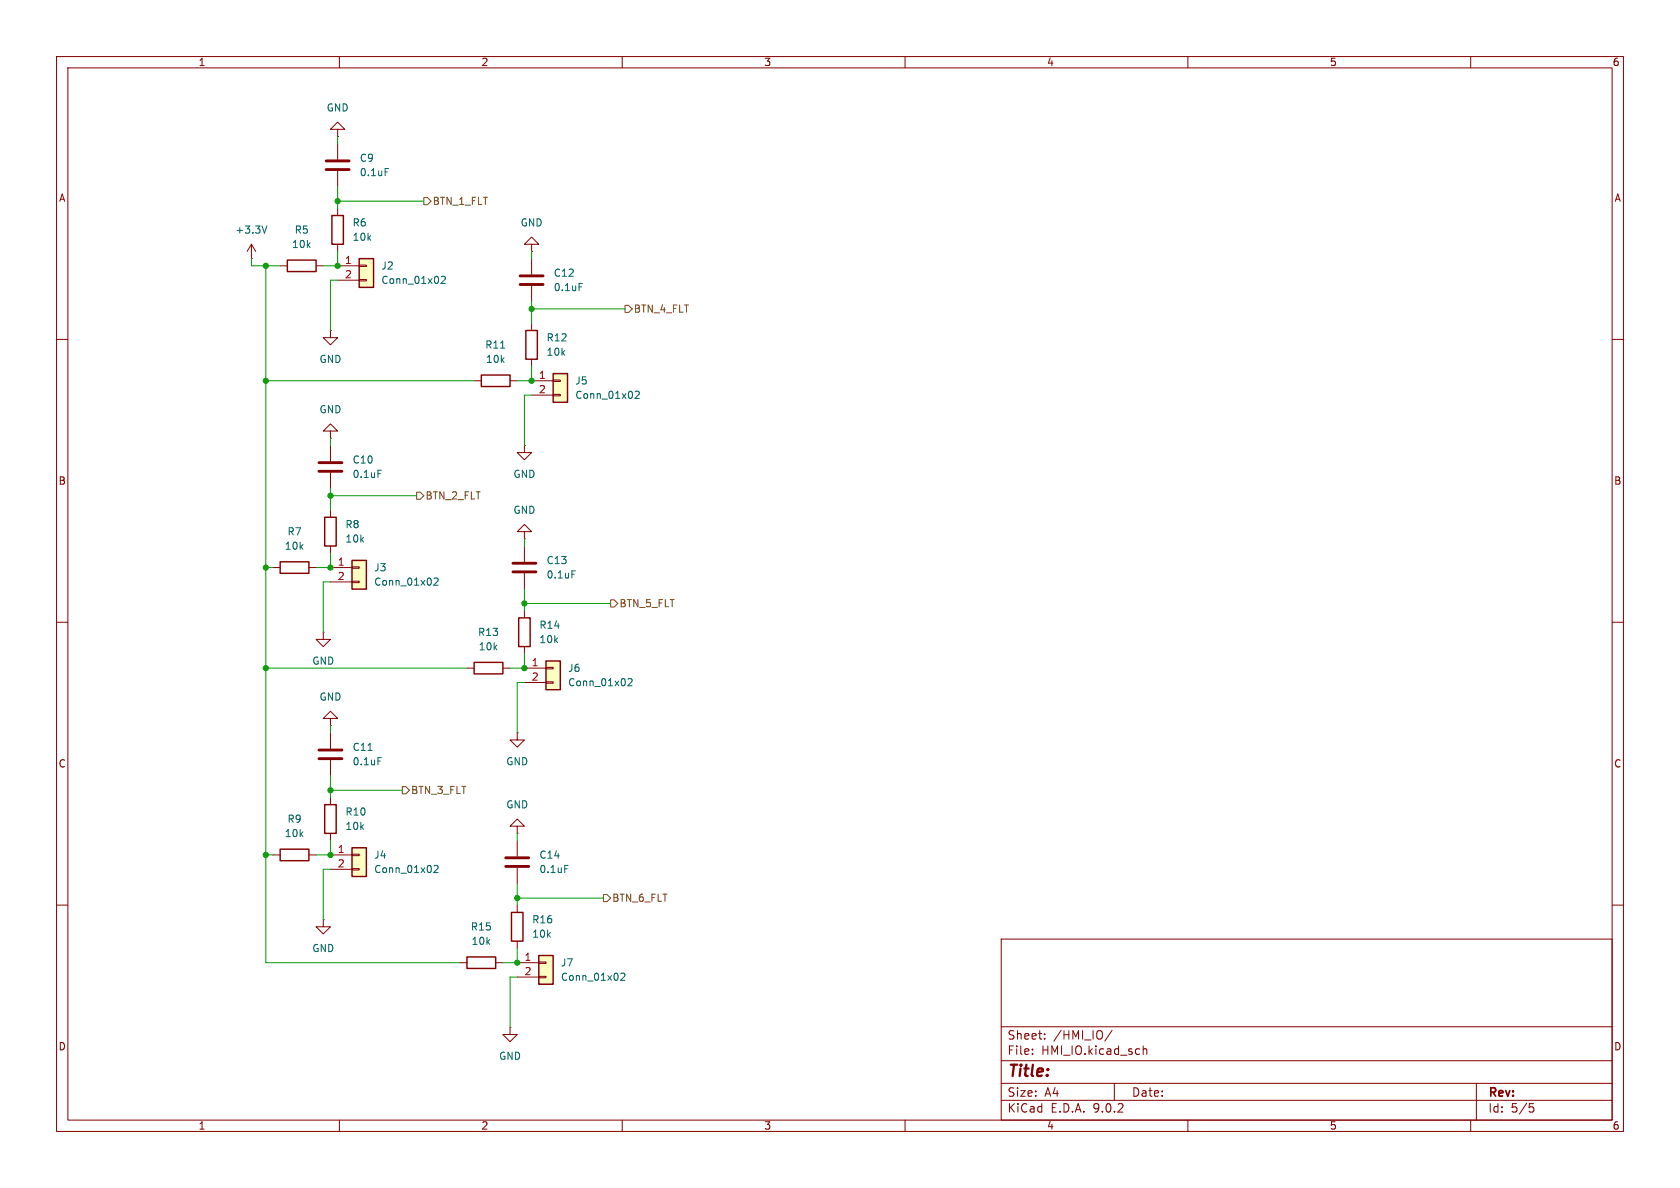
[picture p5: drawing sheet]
(kicad_sch
 (version 20250114)
 (generator "eeschema")
 (generator_version "9.0")
 (paper "A4")
 (lib_symbols
  (symbol "Connector_Generic:Conn_01x02"
   (pin_names
    (offset 1.016) (hide yes)) (exclude_from_sim no) (in_bom yes) (on_board yes)
   (property "Reference" "J" (at 0 2.54 0) (effects (font (size 1.27 1.27))))
   (property "Value" "Conn_01x02" (at 0 -5.08 0) (effects (font (size 1.27 1.27))))
   (property "Footprint" "" (at 0 0 0) (effects (font (size 1.27 1.27)) (hide yes)))
   (property "Datasheet" "~" (at 0 0 0) (effects (font (size 1.27 1.27)) (hide yes)))
   (property "Description" "Generic connector, single row, 01x02, script generated (kicad-library-utils/schlib/autogen/connector/)" (at 0 0 0) (effects (font (size 1.27 1.27)) (hide yes)))
   (symbol "Conn_01x02_1_1"
    (rectangle (start -1.27 1.27) (end 1.27 -3.81) (stroke (width 0.254) (type default)) (fill (type background)))
    (rectangle (start -1.27 0.127) (end 0 -0.127) (stroke (width 0.1524) (type default)) (fill (type none)))
    (rectangle (start -1.27 -2.413) (end 0 -2.667) (stroke (width 0.1524) (type default)) (fill (type none)))
    (pin passive line (at -5.08 0 0) (length 3.81) (name "Pin_1" (effects (font (size 1.27 1.27)))) (number "1" (effects (font (size 1.27 1.27)))))
    (pin passive line (at -5.08 -2.54 0) (length 3.81) (name "Pin_2" (effects (font (size 1.27 1.27)))) (number "2" (effects (font (size 1.27 1.27))))))
   (embedded_fonts no))
  (symbol "Device:C"
   (pin_numbers (hide yes))
   (pin_names
    (offset 0.254)) (exclude_from_sim no) (in_bom yes) (on_board yes)
   (property "Reference" "C" (at 0.635 2.54 0) (effects (font (size 1.27 1.27)) (justify left)))
   (property "Value" "C" (at 0.635 -2.54 0) (effects (font (size 1.27 1.27)) (justify left)))
   (property "Footprint" "" (at 0.9652 -3.81 0) (effects (font (size 1.27 1.27)) (hide yes)))
   (property "Datasheet" "~" (at 0 0 0) (effects (font (size 1.27 1.27)) (hide yes)))
   (property "Description" "Unpolarized capacitor" (at 0 0 0) (effects (font (size 1.27 1.27)) (hide yes)))
   (symbol "C_0_1"
    (polyline (pts (xy -2.032 0.762) (xy 2.032 0.762)) (stroke (width 0.508) (type default)) (fill (type none)))
    (polyline (pts (xy -2.032 -0.762) (xy 2.032 -0.762)) (stroke (width 0.508) (type default)) (fill (type none))))
   (symbol "C_1_1"
    (pin passive line (at 0 3.81 270) (length 2.794) (name "~" (effects (font (size 1.27 1.27)))) (number "1" (effects (font (size 1.27 1.27)))))
    (pin passive line (at 0 -3.81 90) (length 2.794) (name "~" (effects (font (size 1.27 1.27)))) (number "2" (effects (font (size 1.27 1.27))))))
   (embedded_fonts no))
  (symbol "Device:R"
   (pin_numbers (hide yes))
   (pin_names
    (offset 0)) (exclude_from_sim no) (in_bom yes) (on_board yes)
   (property "Reference" "R" (at 2.032 0 90) (effects (font (size 1.27 1.27))))
   (property "Value" "R" (at 0 0 90) (effects (font (size 1.27 1.27))))
   (property "Footprint" "" (at -1.778 0 90) (effects (font (size 1.27 1.27)) (hide yes)))
   (property "Datasheet" "~" (at 0 0 0) (effects (font (size 1.27 1.27)) (hide yes)))
   (property "Description" "Resistor" (at 0 0 0) (effects (font (size 1.27 1.27)) (hide yes)))
   (symbol "R_0_1"
    (rectangle (start -1.016 -2.54) (end 1.016 2.54) (stroke (width 0.254) (type default)) (fill (type none))))
   (symbol "R_1_1"
    (pin passive line (at 0 3.81 270) (length 1.27) (name "~" (effects (font (size 1.27 1.27)))) (number "1" (effects (font (size 1.27 1.27)))))
    (pin passive line (at 0 -3.81 90) (length 1.27) (name "~" (effects (font (size 1.27 1.27)))) (number "2" (effects (font (size 1.27 1.27))))))
   (embedded_fonts no))
  (symbol "power:+3.3V"
   (power)
   (pin_numbers (hide yes))
   (pin_names
    (offset 0) (hide yes)) (exclude_from_sim no) (in_bom yes) (on_board yes)
   (property "Reference" "#PWR" (at 0 -3.81 0) (effects (font (size 1.27 1.27)) (hide yes)))
   (property "Value" "+3.3V" (at 0 3.556 0) (effects (font (size 1.27 1.27))))
   (property "Footprint" "" (at 0 0 0) (effects (font (size 1.27 1.27)) (hide yes)))
   (property "Datasheet" "" (at 0 0 0) (effects (font (size 1.27 1.27)) (hide yes)))
   (property "Description" "Power symbol creates a global label with name \"+3.3V\"" (at 0 0 0) (effects (font (size 1.27 1.27)) (hide yes)))
   (symbol "+3.3V_0_1"
    (polyline (pts (xy -0.762 1.27) (xy 0 2.54)) (stroke (width 0) (type default)) (fill (type none)))
    (polyline (pts (xy 0 2.54) (xy 0.762 1.27)) (stroke (width 0) (type default)) (fill (type none)))
    (polyline (pts (xy 0 0) (xy 0 2.54)) (stroke (width 0) (type default)) (fill (type none))))
   (symbol "+3.3V_1_1"
    (pin power_in line (at 0 0 90) (length 0) (name "~" (effects (font (size 1.27 1.27)))) (number "1" (effects (font (size 1.27 1.27))))))
   (embedded_fonts no))
  (symbol "power:GND"
   (power)
   (pin_numbers (hide yes))
   (pin_names
    (offset 0) (hide yes)) (exclude_from_sim no) (in_bom yes) (on_board yes)
   (property "Reference" "#PWR" (at 0 -6.35 0) (effects (font (size 1.27 1.27)) (hide yes)))
   (property "Value" "GND" (at 0 -3.81 0) (effects (font (size 1.27 1.27))))
   (property "Footprint" "" (at 0 0 0) (effects (font (size 1.27 1.27)) (hide yes)))
   (property "Datasheet" "" (at 0 0 0) (effects (font (size 1.27 1.27)) (hide yes)))
   (property "Description" "Power symbol creates a global label with name \"GND\" , ground" (at 0 0 0) (effects (font (size 1.27 1.27)) (hide yes)))
   (symbol "GND_0_1"
    (polyline (pts (xy 0 0) (xy 0 -1.27) (xy 1.27 -1.27) (xy 0 -2.54) (xy -1.27 -1.27) (xy 0 -1.27)) (stroke (width 0) (type default)) (fill (type none))))
   (symbol "GND_1_1"
    (pin power_in line (at 0 0 270) (length 0) (name "~" (effects (font (size 1.27 1.27)))) (number "1" (effects (font (size 1.27 1.27))))))
   (embedded_fonts no)))
 (junction
  (at 46.99 151.13)
  (diameter 0)
  (color 0 0 0 0))
 (junction
  (at 46.99 67.31)
  (diameter 0)
  (color 0 0 0 0))
 (junction
  (at 58.42 151.13)
  (diameter 0)
  (color 0 0 0 0))
 (junction
  (at 46.99 118.11)
  (diameter 0)
  (color 0 0 0 0))
 (junction
  (at 59.69 46.99)
  (diameter 0)
  (color 0 0 0 0))
 (junction
  (at 93.98 67.31)
  (diameter 0)
  (color 0 0 0 0))
 (junction
  (at 91.44 158.75)
  (diameter 0)
  (color 0 0 0 0))
 (junction
  (at 93.98 54.61)
  (diameter 0)
  (color 0 0 0 0))
 (junction
  (at 46.99 46.99)
  (diameter 0)
  (color 0 0 0 0))
 (junction
  (at 91.44 170.18)
  (diameter 0)
  (color 0 0 0 0))
 (junction
  (at 58.42 87.63)
  (diameter 0)
  (color 0 0 0 0))
 (junction
  (at 46.99 100.33)
  (diameter 0)
  (color 0 0 0 0))
 (junction
  (at 58.42 100.33)
  (diameter 0)
  (color 0 0 0 0))
 (junction
  (at 92.71 106.68)
  (diameter 0)
  (color 0 0 0 0))
 (junction
  (at 59.69 35.56)
  (diameter 0)
  (color 0 0 0 0))
 (junction
  (at 58.42 139.7)
  (diameter 0)
  (color 0 0 0 0))
 (junction
  (at 92.71 118.11)
  (diameter 0)
  (color 0 0 0 0))
 (wire
  (pts (xy 81.28 170.18) (xy 46.99 170.18))
  (stroke (width 0) (type default)))
 (wire
  (pts (xy 58.42 97.79) (xy 58.42 100.33))
  (stroke (width 0) (type default)))
 (wire
  (pts (xy 46.99 100.33) (xy 46.99 118.11))
  (stroke (width 0) (type default)))
 (wire
  (pts (xy 92.71 78.74) (xy 92.71 69.85))
  (stroke (width 0) (type default)))
 (wire
  (pts (xy 55.88 100.33) (xy 58.42 100.33))
  (stroke (width 0) (type default)))
 (wire
  (pts (xy 46.99 67.31) (xy 83.82 67.31))
  (stroke (width 0) (type default)))
 (wire
  (pts (xy 46.99 118.11) (xy 82.55 118.11))
  (stroke (width 0) (type default)))
 (wire
  (pts (xy 92.71 115.57) (xy 92.71 118.11))
  (stroke (width 0) (type default)))
 (wire
  (pts (xy 57.15 46.99) (xy 59.69 46.99))
  (stroke (width 0) (type default)))
 (wire
  (pts (xy 58.42 129.54) (xy 58.42 128.27))
  (stroke (width 0) (type default)))
 (wire
  (pts (xy 46.99 170.18) (xy 46.99 151.13))
  (stroke (width 0) (type default)))
 (wire
  (pts (xy 59.69 35.56) (xy 59.69 36.83))
  (stroke (width 0) (type default)))
 (wire
  (pts (xy 59.69 44.45) (xy 59.69 46.99))
  (stroke (width 0) (type default)))
 (wire
  (pts (xy 59.69 33.02) (xy 59.69 35.56))
  (stroke (width 0) (type default)))
 (wire
  (pts (xy 58.42 137.16) (xy 58.42 139.7))
  (stroke (width 0) (type default)))
 (wire
  (pts (xy 88.9 170.18) (xy 91.44 170.18))
  (stroke (width 0) (type default)))
 (wire
  (pts (xy 58.42 78.74) (xy 58.42 77.47))
  (stroke (width 0) (type default)))
 (wire
  (pts (xy 57.15 102.87) (xy 58.42 102.87))
  (stroke (width 0) (type default)))
 (wire
  (pts (xy 55.88 151.13) (xy 58.42 151.13))
  (stroke (width 0) (type default)))
 (wire
  (pts (xy 91.44 158.75) (xy 91.44 160.02))
  (stroke (width 0) (type default)))
 (wire
  (pts (xy 57.15 111.76) (xy 57.15 102.87))
  (stroke (width 0) (type default)))
 (wire
  (pts (xy 93.98 54.61) (xy 93.98 57.15))
  (stroke (width 0) (type default)))
 (wire
  (pts (xy 91.44 120.65) (xy 92.71 120.65))
  (stroke (width 0) (type default)))
 (wire
  (pts (xy 46.99 46.99) (xy 49.53 46.99))
  (stroke (width 0) (type default)))
 (wire
  (pts (xy 92.71 106.68) (xy 92.71 107.95))
  (stroke (width 0) (type default)))
 (wire
  (pts (xy 48.26 151.13) (xy 46.99 151.13))
  (stroke (width 0) (type default)))
 (wire
  (pts (xy 57.15 153.67) (xy 58.42 153.67))
  (stroke (width 0) (type default)))
 (wire
  (pts (xy 90.17 181.61) (xy 90.17 172.72))
  (stroke (width 0) (type default)))
 (wire
  (pts (xy 46.99 118.11) (xy 46.99 151.13))
  (stroke (width 0) (type default)))
 (wire
  (pts (xy 92.71 69.85) (xy 93.98 69.85))
  (stroke (width 0) (type default)))
 (wire
  (pts (xy 58.42 139.7) (xy 71.12 139.7))
  (stroke (width 0) (type default)))
 (wire
  (pts (xy 91.44 167.64) (xy 91.44 170.18))
  (stroke (width 0) (type default)))
 (wire
  (pts (xy 91.44 67.31) (xy 93.98 67.31))
  (stroke (width 0) (type default)))
 (wire
  (pts (xy 58.42 86.36) (xy 58.42 87.63))
  (stroke (width 0) (type default)))
 (wire
  (pts (xy 93.98 54.61) (xy 110.49 54.61))
  (stroke (width 0) (type default)))
 (wire
  (pts (xy 58.42 148.59) (xy 58.42 151.13))
  (stroke (width 0) (type default)))
 (wire
  (pts (xy 107.95 106.68) (xy 92.71 106.68))
  (stroke (width 0) (type default)))
 (wire
  (pts (xy 93.98 45.72) (xy 93.98 44.45))
  (stroke (width 0) (type default)))
 (wire
  (pts (xy 58.42 87.63) (xy 58.42 90.17))
  (stroke (width 0) (type default)))
 (wire
  (pts (xy 93.98 53.34) (xy 93.98 54.61))
  (stroke (width 0) (type default)))
 (wire
  (pts (xy 46.99 46.99) (xy 46.99 67.31))
  (stroke (width 0) (type default)))
 (wire
  (pts (xy 91.44 156.21) (xy 91.44 158.75))
  (stroke (width 0) (type default)))
 (wire
  (pts (xy 58.42 139.7) (xy 58.42 140.97))
  (stroke (width 0) (type default)))
 (wire
  (pts (xy 90.17 118.11) (xy 92.71 118.11))
  (stroke (width 0) (type default)))
 (wire
  (pts (xy 44.45 45.72) (xy 44.45 46.99))
  (stroke (width 0) (type default)))
 (wire
  (pts (xy 46.99 67.31) (xy 46.99 100.33))
  (stroke (width 0) (type default)))
 (wire
  (pts (xy 44.45 46.99) (xy 46.99 46.99))
  (stroke (width 0) (type default)))
 (wire
  (pts (xy 106.68 158.75) (xy 91.44 158.75))
  (stroke (width 0) (type default)))
 (wire
  (pts (xy 57.15 162.56) (xy 57.15 153.67))
  (stroke (width 0) (type default)))
 (wire
  (pts (xy 93.98 64.77) (xy 93.98 67.31))
  (stroke (width 0) (type default)))
 (wire
  (pts (xy 48.26 100.33) (xy 46.99 100.33))
  (stroke (width 0) (type default)))
 (wire
  (pts (xy 59.69 25.4) (xy 59.69 24.13))
  (stroke (width 0) (type default)))
 (wire
  (pts (xy 92.71 96.52) (xy 92.71 95.25))
  (stroke (width 0) (type default)))
 (wire
  (pts (xy 59.69 35.56) (xy 74.93 35.56))
  (stroke (width 0) (type default)))
 (wire
  (pts (xy 58.42 49.53) (xy 59.69 49.53))
  (stroke (width 0) (type default)))
 (wire
  (pts (xy 91.44 148.59) (xy 91.44 147.32))
  (stroke (width 0) (type default)))
 (wire
  (pts (xy 58.42 87.63) (xy 73.66 87.63))
  (stroke (width 0) (type default)))
 (wire
  (pts (xy 58.42 58.42) (xy 58.42 49.53))
  (stroke (width 0) (type default)))
 (wire
  (pts (xy 90.17 172.72) (xy 91.44 172.72))
  (stroke (width 0) (type default)))
 (wire
  (pts (xy 92.71 104.14) (xy 92.71 106.68))
  (stroke (width 0) (type default)))
 (wire
  (pts (xy 91.44 129.54) (xy 91.44 120.65))
  (stroke (width 0) (type default)))
 (hierarchical_label "BTN_6_FLT"
  (shape output)
  (at 106.68 158.75 0)
  (effects (font (size 1.27 1.27)) (justify left)))
 (hierarchical_label "BTN_4_FLT"
  (shape output)
  (at 110.49 54.61 0)
  (effects (font (size 1.27 1.27)) (justify left)))
 (hierarchical_label "BTN_1_FLT"
  (shape output)
  (at 74.93 35.56 0)
  (effects (font (size 1.27 1.27)) (justify left)))
 (hierarchical_label "BTN_5_FLT"
  (shape output)
  (at 107.95 106.68 0)
  (effects (font (size 1.27 1.27)) (justify left)))
 (hierarchical_label "BTN_3_FLT"
  (shape output)
  (at 71.12 139.7 0)
  (effects (font (size 1.27 1.27)) (justify left)))
 (hierarchical_label "BTN_2_FLT"
  (shape output)
  (at 73.66 87.63 0)
  (effects (font (size 1.27 1.27)) (justify left)))
 (symbol
  (lib_id "Device:R")
  (at 87.63 67.31 90)
  (unit 1)
  (exclude_from_sim no)
  (in_bom yes)
  (on_board yes)
  (dnp no)
  (fields_autoplaced yes)
  (property "Reference" "R11" (at 87.63 60.96 90) (effects (font (size 1.27 1.27))))
  (property "Value" "10k" (at 87.63 63.5 90) (effects (font (size 1.27 1.27))))
  (property "Footprint" "Resistor_SMD:R_0805_2012Metric" (at 87.63 69.088 90) (effects (font (size 1.27 1.27)) (hide yes)))
  (property "Datasheet" "~" (at 87.63 67.31 0) (effects (font (size 1.27 1.27)) (hide yes)))
  (property "Description" "Resistor" (at 87.63 67.31 0) (effects (font (size 1.27 1.27)) (hide yes)))
  (pin "1")
  (pin "2"))
 (symbol
  (lib_id "Device:R")
  (at 58.42 144.78 0)
  (unit 1)
  (exclude_from_sim no)
  (in_bom yes)
  (on_board yes)
  (dnp no)
  (fields_autoplaced yes)
  (property "Reference" "R10" (at 60.96 143.5099 0) (effects (font (size 1.27 1.27)) (justify left)))
  (property "Value" "10k" (at 60.96 146.0499 0) (effects (font (size 1.27 1.27)) (justify left)))
  (property "Footprint" "Resistor_SMD:R_0805_2012Metric" (at 56.642 144.78 90) (effects (font (size 1.27 1.27)) (hide yes)))
  (property "Datasheet" "~" (at 58.42 144.78 0) (effects (font (size 1.27 1.27)) (hide yes)))
  (property "Description" "Resistor" (at 58.42 144.78 0) (effects (font (size 1.27 1.27)) (hide yes)))
  (pin "1")
  (pin "2"))
 (symbol
  (lib_id "Device:C")
  (at 58.42 133.35 0)
  (unit 1)
  (exclude_from_sim no)
  (in_bom yes)
  (on_board yes)
  (dnp no)
  (fields_autoplaced yes)
  (property "Reference" "C11" (at 62.23 132.0799 0) (effects (font (size 1.27 1.27)) (justify left)))
  (property "Value" "0.1uF" (at 62.23 134.6199 0) (effects (font (size 1.27 1.27)) (justify left)))
  (property "Footprint" "Capacitor_SMD:C_0805_2012Metric" (at 59.3852 137.16 0) (effects (font (size 1.27 1.27)) (hide yes)))
  (property "Datasheet" "~" (at 58.42 133.35 0) (effects (font (size 1.27 1.27)) (hide yes)))
  (property "Description" "Unpolarized capacitor" (at 58.42 133.35 0) (effects (font (size 1.27 1.27)) (hide yes)))
  (pin "1")
  (pin "2"))
 (symbol
  (lib_id "power:GND")
  (at 58.42 128.27 0)
  (mirror x)
  (unit 1)
  (exclude_from_sim no)
  (in_bom yes)
  (on_board yes)
  (dnp no)
  (fields_autoplaced yes)
  (property "Reference" "#PWR023" (at 58.42 121.92 0) (effects (font (size 1.27 1.27)) (hide yes)))
  (property "Value" "GND" (at 58.42 123.19 0) (effects (font (size 1.27 1.27))))
  (property "Footprint" "" (at 58.42 128.27 0) (effects (font (size 1.27 1.27)) (hide yes)))
  (property "Datasheet" "" (at 58.42 128.27 0) (effects (font (size 1.27 1.27)) (hide yes)))
  (property "Description" "Power symbol creates a global label with name \"GND\" , ground" (at 58.42 128.27 0) (effects (font (size 1.27 1.27)) (hide yes)))
  (pin "1"))
 (symbol
  (lib_id "Device:R")
  (at 92.71 111.76 0)
  (unit 1)
  (exclude_from_sim no)
  (in_bom yes)
  (on_board yes)
  (dnp no)
  (fields_autoplaced yes)
  (property "Reference" "R14" (at 95.25 110.4899 0) (effects (font (size 1.27 1.27)) (justify left)))
  (property "Value" "10k" (at 95.25 113.0299 0) (effects (font (size 1.27 1.27)) (justify left)))
  (property "Footprint" "Resistor_SMD:R_0805_2012Metric" (at 90.932 111.76 90) (effects (font (size 1.27 1.27)) (hide yes)))
  (property "Datasheet" "~" (at 92.71 111.76 0) (effects (font (size 1.27 1.27)) (hide yes)))
  (property "Description" "Resistor" (at 92.71 111.76 0) (effects (font (size 1.27 1.27)) (hide yes)))
  (pin "1")
  (pin "2"))
 (symbol
  (lib_id "Connector_Generic:Conn_01x02")
  (at 64.77 46.99 0)
  (unit 1)
  (exclude_from_sim no)
  (in_bom yes)
  (on_board yes)
  (dnp no)
  (fields_autoplaced yes)
  (property "Reference" "J2" (at 67.31 46.9899 0) (effects (font (size 1.27 1.27)) (justify left)))
  (property "Value" "Conn_01x02" (at 67.31 49.5299 0) (effects (font (size 1.27 1.27)) (justify left)))
  (property "Footprint" "Connector_PinHeader_2.54mm:PinHeader_1x02_P2.54mm_Vertical" (at 64.77 46.99 0) (effects (font (size 1.27 1.27)) (hide yes)))
  (property "Datasheet" "~" (at 64.77 46.99 0) (effects (font (size 1.27 1.27)) (hide yes)))
  (property "Description" "Generic connector, single row, 01x02, script generated (kicad-library-utils/schlib/autogen/connector/)" (at 64.77 46.99 0) (effects (font (size 1.27 1.27)) (hide yes)))
  (pin "2")
  (pin "1"))
 (symbol
  (lib_id "Device:C")
  (at 58.42 82.55 0)
  (unit 1)
  (exclude_from_sim no)
  (in_bom yes)
  (on_board yes)
  (dnp no)
  (fields_autoplaced yes)
  (property "Reference" "C10" (at 62.23 81.2799 0) (effects (font (size 1.27 1.27)) (justify left)))
  (property "Value" "0.1uF" (at 62.23 83.8199 0) (effects (font (size 1.27 1.27)) (justify left)))
  (property "Footprint" "Capacitor_SMD:C_0805_2012Metric" (at 59.3852 86.36 0) (effects (font (size 1.27 1.27)) (hide yes)))
  (property "Datasheet" "~" (at 58.42 82.55 0) (effects (font (size 1.27 1.27)) (hide yes)))
  (property "Description" "Unpolarized capacitor" (at 58.42 82.55 0) (effects (font (size 1.27 1.27)) (hide yes)))
  (pin "1")
  (pin "2"))
 (symbol
  (lib_id "Connector_Generic:Conn_01x02")
  (at 63.5 151.13 0)
  (unit 1)
  (exclude_from_sim no)
  (in_bom yes)
  (on_board yes)
  (dnp no)
  (fields_autoplaced yes)
  (property "Reference" "J4" (at 66.04 151.1299 0) (effects (font (size 1.27 1.27)) (justify left)))
  (property "Value" "Conn_01x02" (at 66.04 153.6699 0) (effects (font (size 1.27 1.27)) (justify left)))
  (property "Footprint" "Connector_PinHeader_2.54mm:PinHeader_1x02_P2.54mm_Vertical" (at 63.5 151.13 0) (effects (font (size 1.27 1.27)) (hide yes)))
  (property "Datasheet" "~" (at 63.5 151.13 0) (effects (font (size 1.27 1.27)) (hide yes)))
  (property "Description" "Generic connector, single row, 01x02, script generated (kicad-library-utils/schlib/autogen/connector/)" (at 63.5 151.13 0) (effects (font (size 1.27 1.27)) (hide yes)))
  (pin "2")
  (pin "1"))
 (symbol
  (lib_id "power:GND")
  (at 91.44 129.54 0)
  (unit 1)
  (exclude_from_sim no)
  (in_bom yes)
  (on_board yes)
  (dnp no)
  (fields_autoplaced yes)
  (property "Reference" "#PWR026" (at 91.44 135.89 0) (effects (font (size 1.27 1.27)) (hide yes)))
  (property "Value" "GND" (at 91.44 134.62 0) (effects (font (size 1.27 1.27))))
  (property "Footprint" "" (at 91.44 129.54 0) (effects (font (size 1.27 1.27)) (hide yes)))
  (property "Datasheet" "" (at 91.44 129.54 0) (effects (font (size 1.27 1.27)) (hide yes)))
  (property "Description" "Power symbol creates a global label with name \"GND\" , ground" (at 91.44 129.54 0) (effects (font (size 1.27 1.27)) (hide yes)))
  (pin "1"))
 (symbol
  (lib_id "Connector_Generic:Conn_01x02")
  (at 96.52 170.18 0)
  (unit 1)
  (exclude_from_sim no)
  (in_bom yes)
  (on_board yes)
  (dnp no)
  (fields_autoplaced yes)
  (property "Reference" "J7" (at 99.06 170.1799 0) (effects (font (size 1.27 1.27)) (justify left)))
  (property "Value" "Conn_01x02" (at 99.06 172.7199 0) (effects (font (size 1.27 1.27)) (justify left)))
  (property "Footprint" "Connector_PinHeader_2.54mm:PinHeader_1x02_P2.54mm_Vertical" (at 96.52 170.18 0) (effects (font (size 1.27 1.27)) (hide yes)))
  (property "Datasheet" "~" (at 96.52 170.18 0) (effects (font (size 1.27 1.27)) (hide yes)))
  (property "Description" "Generic connector, single row, 01x02, script generated (kicad-library-utils/schlib/autogen/connector/)" (at 96.52 170.18 0) (effects (font (size 1.27 1.27)) (hide yes)))
  (pin "2")
  (pin "1"))
 (symbol
  (lib_id "power:GND")
  (at 92.71 95.25 0)
  (mirror x)
  (unit 1)
  (exclude_from_sim no)
  (in_bom yes)
  (on_board yes)
  (dnp no)
  (fields_autoplaced yes)
  (property "Reference" "#PWR027" (at 92.71 88.9 0) (effects (font (size 1.27 1.27)) (hide yes)))
  (property "Value" "GND" (at 92.71 90.17 0) (effects (font (size 1.27 1.27))))
  (property "Footprint" "" (at 92.71 95.25 0) (effects (font (size 1.27 1.27)) (hide yes)))
  (property "Datasheet" "" (at 92.71 95.25 0) (effects (font (size 1.27 1.27)) (hide yes)))
  (property "Description" "Power symbol creates a global label with name \"GND\" , ground" (at 92.71 95.25 0) (effects (font (size 1.27 1.27)) (hide yes)))
  (pin "1"))
 (symbol
  (lib_id "power:GND")
  (at 58.42 58.42 0)
  (unit 1)
  (exclude_from_sim no)
  (in_bom yes)
  (on_board yes)
  (dnp no)
  (fields_autoplaced yes)
  (property "Reference" "#PWR018" (at 58.42 64.77 0) (effects (font (size 1.27 1.27)) (hide yes)))
  (property "Value" "GND" (at 58.42 63.5 0) (effects (font (size 1.27 1.27))))
  (property "Footprint" "" (at 58.42 58.42 0) (effects (font (size 1.27 1.27)) (hide yes)))
  (property "Datasheet" "" (at 58.42 58.42 0) (effects (font (size 1.27 1.27)) (hide yes)))
  (property "Description" "Power symbol creates a global label with name \"GND\" , ground" (at 58.42 58.42 0) (effects (font (size 1.27 1.27)) (hide yes)))
  (pin "1"))
 (symbol
  (lib_id "Device:R")
  (at 85.09 170.18 90)
  (unit 1)
  (exclude_from_sim no)
  (in_bom yes)
  (on_board yes)
  (dnp no)
  (fields_autoplaced yes)
  (property "Reference" "R15" (at 85.09 163.83 90) (effects (font (size 1.27 1.27))))
  (property "Value" "10k" (at 85.09 166.37 90) (effects (font (size 1.27 1.27))))
  (property "Footprint" "Resistor_SMD:R_0805_2012Metric" (at 85.09 171.958 90) (effects (font (size 1.27 1.27)) (hide yes)))
  (property "Datasheet" "~" (at 85.09 170.18 0) (effects (font (size 1.27 1.27)) (hide yes)))
  (property "Description" "Resistor" (at 85.09 170.18 0) (effects (font (size 1.27 1.27)) (hide yes)))
  (pin "1")
  (pin "2"))
 (symbol
  (lib_id "Device:C")
  (at 92.71 100.33 0)
  (unit 1)
  (exclude_from_sim no)
  (in_bom yes)
  (on_board yes)
  (dnp no)
  (fields_autoplaced yes)
  (property "Reference" "C13" (at 96.52 99.0599 0) (effects (font (size 1.27 1.27)) (justify left)))
  (property "Value" "0.1uF" (at 96.52 101.5999 0) (effects (font (size 1.27 1.27)) (justify left)))
  (property "Footprint" "Capacitor_SMD:C_0805_2012Metric" (at 93.6752 104.14 0) (effects (font (size 1.27 1.27)) (hide yes)))
  (property "Datasheet" "~" (at 92.71 100.33 0) (effects (font (size 1.27 1.27)) (hide yes)))
  (property "Description" "Unpolarized capacitor" (at 92.71 100.33 0) (effects (font (size 1.27 1.27)) (hide yes)))
  (pin "1")
  (pin "2"))
 (symbol
  (lib_id "Device:R")
  (at 86.36 118.11 90)
  (unit 1)
  (exclude_from_sim no)
  (in_bom yes)
  (on_board yes)
  (dnp no)
  (fields_autoplaced yes)
  (property "Reference" "R13" (at 86.36 111.76 90) (effects (font (size 1.27 1.27))))
  (property "Value" "10k" (at 86.36 114.3 90) (effects (font (size 1.27 1.27))))
  (property "Footprint" "Resistor_SMD:R_0805_2012Metric" (at 86.36 119.888 90) (effects (font (size 1.27 1.27)) (hide yes)))
  (property "Datasheet" "~" (at 86.36 118.11 0) (effects (font (size 1.27 1.27)) (hide yes)))
  (property "Description" "Resistor" (at 86.36 118.11 0) (effects (font (size 1.27 1.27)) (hide yes)))
  (pin "1")
  (pin "2"))
 (symbol
  (lib_id "Device:C")
  (at 93.98 49.53 0)
  (unit 1)
  (exclude_from_sim no)
  (in_bom yes)
  (on_board yes)
  (dnp no)
  (fields_autoplaced yes)
  (property "Reference" "C12" (at 97.79 48.2599 0) (effects (font (size 1.27 1.27)) (justify left)))
  (property "Value" "0.1uF" (at 97.79 50.7999 0) (effects (font (size 1.27 1.27)) (justify left)))
  (property "Footprint" "Capacitor_SMD:C_0805_2012Metric" (at 94.9452 53.34 0) (effects (font (size 1.27 1.27)) (hide yes)))
  (property "Datasheet" "~" (at 93.98 49.53 0) (effects (font (size 1.27 1.27)) (hide yes)))
  (property "Description" "Unpolarized capacitor" (at 93.98 49.53 0) (effects (font (size 1.27 1.27)) (hide yes)))
  (pin "1")
  (pin "2"))
 (symbol
  (lib_id "power:GND")
  (at 59.69 24.13 0)
  (mirror x)
  (unit 1)
  (exclude_from_sim no)
  (in_bom yes)
  (on_board yes)
  (dnp no)
  (fields_autoplaced yes)
  (property "Reference" "#PWR019" (at 59.69 17.78 0) (effects (font (size 1.27 1.27)) (hide yes)))
  (property "Value" "GND" (at 59.69 19.05 0) (effects (font (size 1.27 1.27))))
  (property "Footprint" "" (at 59.69 24.13 0) (effects (font (size 1.27 1.27)) (hide yes)))
  (property "Datasheet" "" (at 59.69 24.13 0) (effects (font (size 1.27 1.27)) (hide yes)))
  (property "Description" "Power symbol creates a global label with name \"GND\" , ground" (at 59.69 24.13 0) (effects (font (size 1.27 1.27)) (hide yes)))
  (pin "1"))
 (symbol
  (lib_id "power:GND")
  (at 57.15 111.76 0)
  (unit 1)
  (exclude_from_sim no)
  (in_bom yes)
  (on_board yes)
  (dnp no)
  (fields_autoplaced yes)
  (property "Reference" "#PWR020" (at 57.15 118.11 0) (effects (font (size 1.27 1.27)) (hide yes)))
  (property "Value" "GND" (at 57.15 116.84 0) (effects (font (size 1.27 1.27))))
  (property "Footprint" "" (at 57.15 111.76 0) (effects (font (size 1.27 1.27)) (hide yes)))
  (property "Datasheet" "" (at 57.15 111.76 0) (effects (font (size 1.27 1.27)) (hide yes)))
  (property "Description" "Power symbol creates a global label with name \"GND\" , ground" (at 57.15 111.76 0) (effects (font (size 1.27 1.27)) (hide yes)))
  (pin "1"))
 (symbol
  (lib_id "power:GND")
  (at 92.71 78.74 0)
  (unit 1)
  (exclude_from_sim no)
  (in_bom yes)
  (on_board yes)
  (dnp no)
  (fields_autoplaced yes)
  (property "Reference" "#PWR024" (at 92.71 85.09 0) (effects (font (size 1.27 1.27)) (hide yes)))
  (property "Value" "GND" (at 92.71 83.82 0) (effects (font (size 1.27 1.27))))
  (property "Footprint" "" (at 92.71 78.74 0) (effects (font (size 1.27 1.27)) (hide yes)))
  (property "Datasheet" "" (at 92.71 78.74 0) (effects (font (size 1.27 1.27)) (hide yes)))
  (property "Description" "Power symbol creates a global label with name \"GND\" , ground" (at 92.71 78.74 0) (effects (font (size 1.27 1.27)) (hide yes)))
  (pin "1"))
 (symbol
  (lib_id "Device:R")
  (at 58.42 93.98 0)
  (unit 1)
  (exclude_from_sim no)
  (in_bom yes)
  (on_board yes)
  (dnp no)
  (fields_autoplaced yes)
  (property "Reference" "R8" (at 60.96 92.7099 0) (effects (font (size 1.27 1.27)) (justify left)))
  (property "Value" "10k" (at 60.96 95.2499 0) (effects (font (size 1.27 1.27)) (justify left)))
  (property "Footprint" "Resistor_SMD:R_0805_2012Metric" (at 56.642 93.98 90) (effects (font (size 1.27 1.27)) (hide yes)))
  (property "Datasheet" "~" (at 58.42 93.98 0) (effects (font (size 1.27 1.27)) (hide yes)))
  (property "Description" "Resistor" (at 58.42 93.98 0) (effects (font (size 1.27 1.27)) (hide yes)))
  (pin "1")
  (pin "2"))
 (symbol
  (lib_id "power:GND")
  (at 91.44 147.32 0)
  (mirror x)
  (unit 1)
  (exclude_from_sim no)
  (in_bom yes)
  (on_board yes)
  (dnp no)
  (fields_autoplaced yes)
  (property "Reference" "#PWR029" (at 91.44 140.97 0) (effects (font (size 1.27 1.27)) (hide yes)))
  (property "Value" "GND" (at 91.44 142.24 0) (effects (font (size 1.27 1.27))))
  (property "Footprint" "" (at 91.44 147.32 0) (effects (font (size 1.27 1.27)) (hide yes)))
  (property "Datasheet" "" (at 91.44 147.32 0) (effects (font (size 1.27 1.27)) (hide yes)))
  (property "Description" "Power symbol creates a global label with name \"GND\" , ground" (at 91.44 147.32 0) (effects (font (size 1.27 1.27)) (hide yes)))
  (pin "1"))
 (symbol
  (lib_id "Connector_Generic:Conn_01x02")
  (at 97.79 118.11 0)
  (unit 1)
  (exclude_from_sim no)
  (in_bom yes)
  (on_board yes)
  (dnp no)
  (fields_autoplaced yes)
  (property "Reference" "J6" (at 100.33 118.1099 0) (effects (font (size 1.27 1.27)) (justify left)))
  (property "Value" "Conn_01x02" (at 100.33 120.6499 0) (effects (font (size 1.27 1.27)) (justify left)))
  (property "Footprint" "Connector_PinHeader_2.54mm:PinHeader_1x02_P2.54mm_Vertical" (at 97.79 118.11 0) (effects (font (size 1.27 1.27)) (hide yes)))
  (property "Datasheet" "~" (at 97.79 118.11 0) (effects (font (size 1.27 1.27)) (hide yes)))
  (property "Description" "Generic connector, single row, 01x02, script generated (kicad-library-utils/schlib/autogen/connector/)" (at 97.79 118.11 0) (effects (font (size 1.27 1.27)) (hide yes)))
  (pin "2")
  (pin "1"))
 (symbol
  (lib_id "Connector_Generic:Conn_01x02")
  (at 63.5 100.33 0)
  (unit 1)
  (exclude_from_sim no)
  (in_bom yes)
  (on_board yes)
  (dnp no)
  (fields_autoplaced yes)
  (property "Reference" "J3" (at 66.04 100.3299 0) (effects (font (size 1.27 1.27)) (justify left)))
  (property "Value" "Conn_01x02" (at 66.04 102.8699 0) (effects (font (size 1.27 1.27)) (justify left)))
  (property "Footprint" "Connector_PinHeader_2.54mm:PinHeader_1x02_P2.54mm_Vertical" (at 63.5 100.33 0) (effects (font (size 1.27 1.27)) (hide yes)))
  (property "Datasheet" "~" (at 63.5 100.33 0) (effects (font (size 1.27 1.27)) (hide yes)))
  (property "Description" "Generic connector, single row, 01x02, script generated (kicad-library-utils/schlib/autogen/connector/)" (at 63.5 100.33 0) (effects (font (size 1.27 1.27)) (hide yes)))
  (pin "2")
  (pin "1"))
 (symbol
  (lib_id "Device:R")
  (at 52.07 151.13 90)
  (unit 1)
  (exclude_from_sim no)
  (in_bom yes)
  (on_board yes)
  (dnp no)
  (fields_autoplaced yes)
  (property "Reference" "R9" (at 52.07 144.78 90) (effects (font (size 1.27 1.27))))
  (property "Value" "10k" (at 52.07 147.32 90) (effects (font (size 1.27 1.27))))
  (property "Footprint" "Resistor_SMD:R_0805_2012Metric" (at 52.07 152.908 90) (effects (font (size 1.27 1.27)) (hide yes)))
  (property "Datasheet" "~" (at 52.07 151.13 0) (effects (font (size 1.27 1.27)) (hide yes)))
  (property "Description" "Resistor" (at 52.07 151.13 0) (effects (font (size 1.27 1.27)) (hide yes)))
  (pin "1")
  (pin "2"))
 (symbol
  (lib_id "Device:R")
  (at 59.69 40.64 0)
  (unit 1)
  (exclude_from_sim no)
  (in_bom yes)
  (on_board yes)
  (dnp no)
  (fields_autoplaced yes)
  (property "Reference" "R6" (at 62.23 39.3699 0) (effects (font (size 1.27 1.27)) (justify left)))
  (property "Value" "10k" (at 62.23 41.9099 0) (effects (font (size 1.27 1.27)) (justify left)))
  (property "Footprint" "Resistor_SMD:R_0805_2012Metric" (at 57.912 40.64 90) (effects (font (size 1.27 1.27)) (hide yes)))
  (property "Datasheet" "~" (at 59.69 40.64 0) (effects (font (size 1.27 1.27)) (hide yes)))
  (property "Description" "Resistor" (at 59.69 40.64 0) (effects (font (size 1.27 1.27)) (hide yes)))
  (pin "1")
  (pin "2"))
 (symbol
  (lib_id "power:GND")
  (at 57.15 162.56 0)
  (unit 1)
  (exclude_from_sim no)
  (in_bom yes)
  (on_board yes)
  (dnp no)
  (fields_autoplaced yes)
  (property "Reference" "#PWR022" (at 57.15 168.91 0) (effects (font (size 1.27 1.27)) (hide yes)))
  (property "Value" "GND" (at 57.15 167.64 0) (effects (font (size 1.27 1.27))))
  (property "Footprint" "" (at 57.15 162.56 0) (effects (font (size 1.27 1.27)) (hide yes)))
  (property "Datasheet" "" (at 57.15 162.56 0) (effects (font (size 1.27 1.27)) (hide yes)))
  (property "Description" "Power symbol creates a global label with name \"GND\" , ground" (at 57.15 162.56 0) (effects (font (size 1.27 1.27)) (hide yes)))
  (pin "1"))
 (symbol
  (lib_id "Device:C")
  (at 59.69 29.21 0)
  (unit 1)
  (exclude_from_sim no)
  (in_bom yes)
  (on_board yes)
  (dnp no)
  (fields_autoplaced yes)
  (property "Reference" "C9" (at 63.5 27.9399 0) (effects (font (size 1.27 1.27)) (justify left)))
  (property "Value" "0.1uF" (at 63.5 30.4799 0) (effects (font (size 1.27 1.27)) (justify left)))
  (property "Footprint" "Capacitor_SMD:C_0805_2012Metric" (at 60.6552 33.02 0) (effects (font (size 1.27 1.27)) (hide yes)))
  (property "Datasheet" "~" (at 59.69 29.21 0) (effects (font (size 1.27 1.27)) (hide yes)))
  (property "Description" "Unpolarized capacitor" (at 59.69 29.21 0) (effects (font (size 1.27 1.27)) (hide yes)))
  (pin "1")
  (pin "2"))
 (symbol
  (lib_id "Connector_Generic:Conn_01x02")
  (at 99.06 67.31 0)
  (unit 1)
  (exclude_from_sim no)
  (in_bom yes)
  (on_board yes)
  (dnp no)
  (fields_autoplaced yes)
  (property "Reference" "J5" (at 101.6 67.3099 0) (effects (font (size 1.27 1.27)) (justify left)))
  (property "Value" "Conn_01x02" (at 101.6 69.8499 0) (effects (font (size 1.27 1.27)) (justify left)))
  (property "Footprint" "Connector_PinHeader_2.54mm:PinHeader_1x02_P2.54mm_Vertical" (at 99.06 67.31 0) (effects (font (size 1.27 1.27)) (hide yes)))
  (property "Datasheet" "~" (at 99.06 67.31 0) (effects (font (size 1.27 1.27)) (hide yes)))
  (property "Description" "Generic connector, single row, 01x02, script generated (kicad-library-utils/schlib/autogen/connector/)" (at 99.06 67.31 0) (effects (font (size 1.27 1.27)) (hide yes)))
  (pin "2")
  (pin "1"))
 (symbol
  (lib_id "power:GND")
  (at 58.42 77.47 0)
  (mirror x)
  (unit 1)
  (exclude_from_sim no)
  (in_bom yes)
  (on_board yes)
  (dnp no)
  (fields_autoplaced yes)
  (property "Reference" "#PWR021" (at 58.42 71.12 0) (effects (font (size 1.27 1.27)) (hide yes)))
  (property "Value" "GND" (at 58.42 72.39 0) (effects (font (size 1.27 1.27))))
  (property "Footprint" "" (at 58.42 77.47 0) (effects (font (size 1.27 1.27)) (hide yes)))
  (property "Datasheet" "" (at 58.42 77.47 0) (effects (font (size 1.27 1.27)) (hide yes)))
  (property "Description" "Power symbol creates a global label with name \"GND\" , ground" (at 58.42 77.47 0) (effects (font (size 1.27 1.27)) (hide yes)))
  (pin "1"))
 (symbol
  (lib_id "power:+3.3V")
  (at 44.45 45.72 0)
  (unit 1)
  (exclude_from_sim no)
  (in_bom yes)
  (on_board yes)
  (dnp no)
  (fields_autoplaced yes)
  (property "Reference" "#PWR031" (at 44.45 49.53 0) (effects (font (size 1.27 1.27)) (hide yes)))
  (property "Value" "+3.3V" (at 44.45 40.64 0) (effects (font (size 1.27 1.27))))
  (property "Footprint" "" (at 44.45 45.72 0) (effects (font (size 1.27 1.27)) (hide yes)))
  (property "Datasheet" "" (at 44.45 45.72 0) (effects (font (size 1.27 1.27)) (hide yes)))
  (property "Description" "Power symbol creates a global label with name \"+3.3V\"" (at 44.45 45.72 0) (effects (font (size 1.27 1.27)) (hide yes)))
  (pin "1"))
 (symbol
  (lib_id "Device:R")
  (at 52.07 100.33 90)
  (unit 1)
  (exclude_from_sim no)
  (in_bom yes)
  (on_board yes)
  (dnp no)
  (fields_autoplaced yes)
  (property "Reference" "R7" (at 52.07 93.98 90) (effects (font (size 1.27 1.27))))
  (property "Value" "10k" (at 52.07 96.52 90) (effects (font (size 1.27 1.27))))
  (property "Footprint" "Resistor_SMD:R_0805_2012Metric" (at 52.07 102.108 90) (effects (font (size 1.27 1.27)) (hide yes)))
  (property "Datasheet" "~" (at 52.07 100.33 0) (effects (font (size 1.27 1.27)) (hide yes)))
  (property "Description" "Resistor" (at 52.07 100.33 0) (effects (font (size 1.27 1.27)) (hide yes)))
  (pin "1")
  (pin "2"))
 (symbol
  (lib_id "power:GND")
  (at 93.98 44.45 0)
  (mirror x)
  (unit 1)
  (exclude_from_sim no)
  (in_bom yes)
  (on_board yes)
  (dnp no)
  (fields_autoplaced yes)
  (property "Reference" "#PWR025" (at 93.98 38.1 0) (effects (font (size 1.27 1.27)) (hide yes)))
  (property "Value" "GND" (at 93.98 39.37 0) (effects (font (size 1.27 1.27))))
  (property "Footprint" "" (at 93.98 44.45 0) (effects (font (size 1.27 1.27)) (hide yes)))
  (property "Datasheet" "" (at 93.98 44.45 0) (effects (font (size 1.27 1.27)) (hide yes)))
  (property "Description" "Power symbol creates a global label with name \"GND\" , ground" (at 93.98 44.45 0) (effects (font (size 1.27 1.27)) (hide yes)))
  (pin "1"))
 (symbol
  (lib_id "power:GND")
  (at 90.17 181.61 0)
  (unit 1)
  (exclude_from_sim no)
  (in_bom yes)
  (on_board yes)
  (dnp no)
  (fields_autoplaced yes)
  (property "Reference" "#PWR028" (at 90.17 187.96 0) (effects (font (size 1.27 1.27)) (hide yes)))
  (property "Value" "GND" (at 90.17 186.69 0) (effects (font (size 1.27 1.27))))
  (property "Footprint" "" (at 90.17 181.61 0) (effects (font (size 1.27 1.27)) (hide yes)))
  (property "Datasheet" "" (at 90.17 181.61 0) (effects (font (size 1.27 1.27)) (hide yes)))
  (property "Description" "Power symbol creates a global label with name \"GND\" , ground" (at 90.17 181.61 0) (effects (font (size 1.27 1.27)) (hide yes)))
  (pin "1"))
 (symbol
  (lib_id "Device:C")
  (at 91.44 152.4 0)
  (unit 1)
  (exclude_from_sim no)
  (in_bom yes)
  (on_board yes)
  (dnp no)
  (fields_autoplaced yes)
  (property "Reference" "C14" (at 95.25 151.1299 0) (effects (font (size 1.27 1.27)) (justify left)))
  (property "Value" "0.1uF" (at 95.25 153.6699 0) (effects (font (size 1.27 1.27)) (justify left)))
  (property "Footprint" "Capacitor_SMD:C_0805_2012Metric" (at 92.4052 156.21 0) (effects (font (size 1.27 1.27)) (hide yes)))
  (property "Datasheet" "~" (at 91.44 152.4 0) (effects (font (size 1.27 1.27)) (hide yes)))
  (property "Description" "Unpolarized capacitor" (at 91.44 152.4 0) (effects (font (size 1.27 1.27)) (hide yes)))
  (pin "1")
  (pin "2"))
 (symbol
  (lib_id "Device:R")
  (at 91.44 163.83 0)
  (unit 1)
  (exclude_from_sim no)
  (in_bom yes)
  (on_board yes)
  (dnp no)
  (fields_autoplaced yes)
  (property "Reference" "R16" (at 93.98 162.5599 0) (effects (font (size 1.27 1.27)) (justify left)))
  (property "Value" "10k" (at 93.98 165.0999 0) (effects (font (size 1.27 1.27)) (justify left)))
  (property "Footprint" "Resistor_SMD:R_0805_2012Metric" (at 89.662 163.83 90) (effects (font (size 1.27 1.27)) (hide yes)))
  (property "Datasheet" "~" (at 91.44 163.83 0) (effects (font (size 1.27 1.27)) (hide yes)))
  (property "Description" "Resistor" (at 91.44 163.83 0) (effects (font (size 1.27 1.27)) (hide yes)))
  (pin "1")
  (pin "2"))
 (symbol
  (lib_id "Device:R")
  (at 93.98 60.96 0)
  (unit 1)
  (exclude_from_sim no)
  (in_bom yes)
  (on_board yes)
  (dnp no)
  (fields_autoplaced yes)
  (property "Reference" "R12" (at 96.52 59.6899 0) (effects (font (size 1.27 1.27)) (justify left)))
  (property "Value" "10k" (at 96.52 62.2299 0) (effects (font (size 1.27 1.27)) (justify left)))
  (property "Footprint" "Resistor_SMD:R_0805_2012Metric" (at 92.202 60.96 90) (effects (font (size 1.27 1.27)) (hide yes)))
  (property "Datasheet" "~" (at 93.98 60.96 0) (effects (font (size 1.27 1.27)) (hide yes)))
  (property "Description" "Resistor" (at 93.98 60.96 0) (effects (font (size 1.27 1.27)) (hide yes)))
  (pin "1")
  (pin "2"))
 (symbol
  (lib_id "Device:R")
  (at 53.34 46.99 90)
  (unit 1)
  (exclude_from_sim no)
  (in_bom yes)
  (on_board yes)
  (dnp no)
  (fields_autoplaced yes)
  (property "Reference" "R5" (at 53.34 40.64 90) (effects (font (size 1.27 1.27))))
  (property "Value" "10k" (at 53.34 43.18 90) (effects (font (size 1.27 1.27))))
  (property "Footprint" "Resistor_SMD:R_0805_2012Metric" (at 53.34 48.768 90) (effects (font (size 1.27 1.27)) (hide yes)))
  (property "Datasheet" "~" (at 53.34 46.99 0) (effects (font (size 1.27 1.27)) (hide yes)))
  (property "Description" "Resistor" (at 53.34 46.99 0) (effects (font (size 1.27 1.27)) (hide yes)))
  (pin "1")
  (pin "2")))
